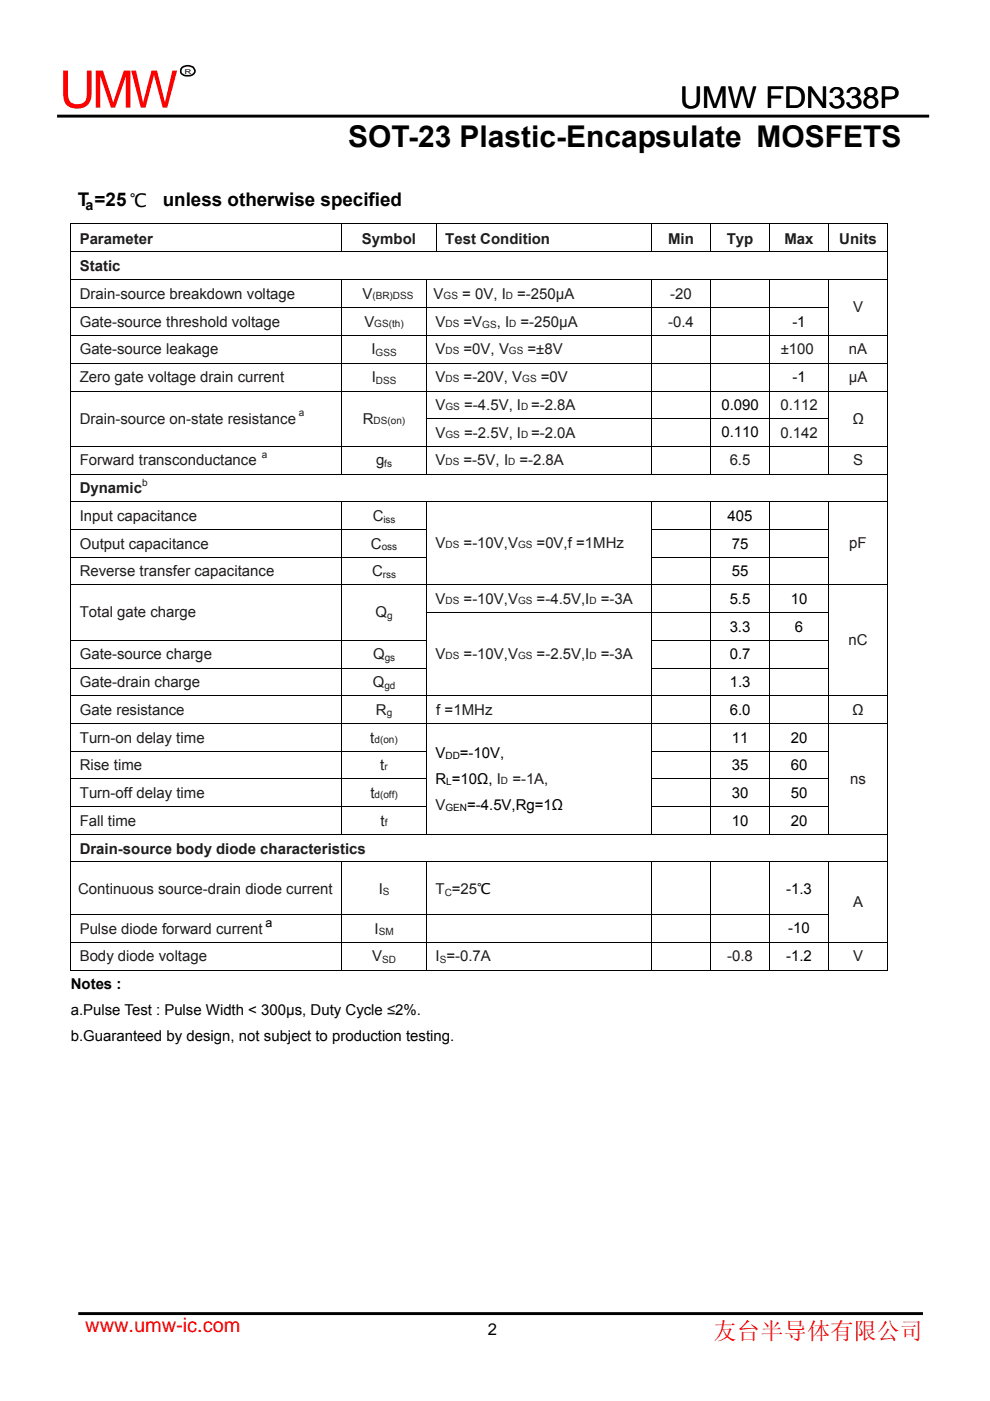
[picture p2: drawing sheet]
<svg xmlns="http://www.w3.org/2000/svg" width="210mm" height="297mm" viewBox="0 0 210 297" stroke-linecap="round" stroke-linejoin="round" font-family="sans-serif">
<g fill="#000">
<path d="M14.9 47.3h.2v.1h-.2zM188.2 47.3h.1v.1h-.1zM188.2 65.1h.1v.1h-.1zM14.9 88.7h.2v.1h-.2zM72.4 88.7h.2v.1h-.2zM188.2 88.7h.1v.1h-.1zM188.2 112.2h.1v.1h-.1zM188.2 118.1h.1v.1h-.1zM14.9 129.8h.2v.2h-.2zM72.4 129.8h.2v.2h-.2zM188.2 129.8h.1v.2h-.1zM188.2 135.7h.1v.1h-.1z"/>
<path d="M188.2 141.6h.1v.1h-.1zM188.2 159.2h.1v.1h-.1zM188.2 165h.1v.2h-.1zM188.2 170.9h.1v.2h-.1zM188.2 193.9h.1v.1h-.1zM188.2 205.6h.1v.2h-.1z"/>
</g>
<g fill="none" stroke="#000" stroke-width=".21">
<path d="M14.9 47.3h173.4M14.9 53.4h173.4M14.9 59.3h173.4M15 47.4v5.9M15 53.5v5.7M15 59.3v5.8M72.5 47.4v5.9M72.5 59.3v5.8M90.5 59.3v5.8M92.5 47.4v5.9M138.2 47.4v5.9M138.2 59.3v5.8"/>
<path d="M150.7 47.4v5.9M150.7 59.3v5.8M163.2 47.4v5.9M163.2 59.3v5.8M175.7 47.4v5.9M175.7 59.3v5.8M188.3 47.4v5.9M188.3 53.5v5.7M188.3 59.3v5.8M14.9 65.2h160.9M14.9 71.1h173.4M14.9 77h173.4"/>
<path d="M15 65.2v5.8M15 71.2v5.7M15 77.1v5.7M72.5 65.2v5.8M72.5 71.2v5.7M72.5 77.1v5.7M90.5 65.2v5.8M90.5 71.2v5.7M90.5 77.1v5.7M138.2 65.2v5.8M138.2 71.2v5.7M138.2 77.1v5.7"/>
<path d="M150.7 65.2v5.8M150.7 71.2v5.7M150.7 77.1v5.7M163.2 65.2v5.8M163.2 71.2v5.7M163.2 77.1v5.7M175.7 65.2v5.8M175.7 71.2v5.7M175.7 77.1v5.7M188.3 65.2v5.8M188.3 71.2v5.7M188.3 77.1v5.7"/>
<path d="M14.9 82.9h173.4M14.9 94.6h173.4M15 83v5.7M15 88.8v5.8M15 94.7v5.7M72.5 83v5.7M72.5 88.8v5.8M72.5 94.7v5.7M90.4 88.8h85.4M90.5 83v5.7M90.5 88.8v5.8M90.5 94.7v5.7"/>
<path d="M138.2 83v5.7M138.2 88.8v5.8M138.2 94.7v5.7M150.7 83v5.7M150.7 88.8v5.8M150.7 94.7v5.7M163.2 83v5.7M163.2 88.8v5.8M163.2 94.7v5.7M175.7 83v5.7M175.7 88.8v5.8M175.7 94.7v5.7"/>
<path d="M188.3 83v5.7M188.3 88.8v5.8M188.3 94.7v5.7M14.9 100.5h173.4M14.9 106.4h173.4M14.9 112.3h75.7M14.9 118.1h75.7M15 100.6v5.7M15 106.5v5.7M15 112.3v5.8M15 118.2v5.7M72.5 106.5v5.7"/>
<path d="M72.5 112.3v5.8M72.5 118.2v5.7M90.5 106.5v5.7M90.5 112.3v5.8M90.5 118.2v5.7M138.1 112.3h37.7M138.1 118.1h37.7M138.2 106.5v5.7M138.2 112.3v5.8M138.2 118.2v5.7M150.7 106.5v5.7M150.7 112.3v5.8"/>
<path d="M150.7 118.2v5.7M163.2 106.5v5.7M163.2 112.3v5.8M163.2 118.2v5.7M175.7 106.5v5.7M175.7 112.3v5.8M175.7 118.2v5.7M188.3 100.6v5.7M188.3 106.5v5.7M188.3 112.3v5.8M188.3 118.2v5.7M14.9 124h173.4"/>
<path d="M14.9 135.8h75.7M15 124.1v5.7M15 130v5.7M15 135.8v5.8M72.5 124.1v5.7M72.5 130v5.7M72.5 135.8v5.8M90.4 129.9h85.4M90.5 124.1v5.7M90.5 130v5.7M90.5 135.8v5.8M138.1 135.8h37.7"/>
<path d="M138.2 124.1v5.7M138.2 130v5.7M138.2 135.8v5.8M150.7 124.1v5.7M150.7 130v5.7M150.7 135.8v5.8M163.2 124.1v5.7M163.2 130v5.7M163.2 135.8v5.8M175.7 124.1v5.7M175.7 130v5.7M175.7 135.8v5.8"/>
<path d="M188.3 124.1v5.7M188.3 130v5.7M188.3 135.8v5.8M14.9 141.6h75.7M14.9 147.5h173.4M14.9 153.4h173.4M14.9 159.2h75.7M15 141.7v5.7M15 147.6v5.7M15 153.5v5.7M15 159.3v5.7M72.5 141.7v5.7"/>
<path d="M72.5 147.6v5.7M72.5 153.5v5.7M72.5 159.3v5.7M90.5 141.7v5.7M90.5 147.6v5.7M90.5 153.5v5.7M90.5 159.3v5.7M138.1 141.6h37.7M138.1 159.2h37.7M138.2 141.7v5.7M138.2 147.6v5.7M138.2 153.5v5.7"/>
<path d="M138.2 159.3v5.7M150.7 141.7v5.7M150.7 147.6v5.7M150.7 153.5v5.7M150.7 159.3v5.7M163.2 141.7v5.7M163.2 147.6v5.7M163.2 153.5v5.7M163.2 159.3v5.7M175.7 141.7v5.7M175.7 147.6v5.7M175.7 153.5v5.7"/>
<path d="M175.7 159.3v5.7M188.3 141.7v5.7M188.3 147.6v5.7M188.3 153.5v5.7M188.3 159.3v5.7M14.9 165.1h75.7M14.9 171h75.7M14.9 176.9h173.4M15 165.2v5.7M15 171.1v5.7M15 177v5.7M72.5 165.2v5.7"/>
<path d="M72.5 171.1v5.7M90.5 165.2v5.7M90.5 171.1v5.7M138.1 165.1h37.7M138.1 171h37.7M138.2 165.2v5.7M138.2 171.1v5.7M150.7 165.2v5.7M150.7 171.1v5.7M163.2 165.2v5.7M163.2 171.1v5.7M175.7 165.2v5.7"/>
<path d="M175.7 171.1v5.7M188.3 165.2v5.7M188.3 171.1v5.7M188.3 177v5.7M14.9 182.7h173.4M14.9 193.9h160.9M14.9 199.8h173.4M15 182.8v11.1M15 194v5.7M15 199.9v5.9M72.5 182.8v11.1M72.5 194v5.7"/>
<path d="M72.5 199.9v5.9M90.5 182.8v11.1M90.5 194v5.7M90.5 199.9v5.9M138.2 182.8v11.1M138.2 194v5.7M138.2 199.9v5.9M150.7 182.8v11.1M150.7 194v5.7M150.7 199.9v5.9M163.2 182.8v11.1M163.2 194v5.7"/>
<path d="M163.2 199.9v5.9M175.7 182.8v11.1M175.7 194v5.7M175.7 199.9v5.9M188.3 182.8v11.1M188.3 194v5.7M188.3 199.9v5.9M14.9 205.7h57.5M72.6 205.7h17.8M90.6 205.7h47.5M138.3 205.7h12.3M150.8 205.7h12.3"/>
<path d="M163.3 205.7h12.3M175.8 205.7h12.4"/>
</g>
<path d="M12.1 24.6h185M16.6 278.5h179.2" fill="none" stroke="#000" stroke-width=".62" stroke-linecap="butt"/>
<path d="M38.5 14.4a1.86 1.86 0 0 1 2.6 .1 1.07 1.07 0 0 1-.1 1.2 1.07 1.07 0 0 1-1.2 .4 1.1 1.1 0 0 1-1.2-.4 1.1 1.1 0 0 1-.1-1.3z" fill="none" stroke="#000" stroke-width=".35"/>
<text font-size="10.9" fill="#f00" x="12.6" y="22.8">UMW</text>
<g font-size="6.3">
<text x="144.3" y="22.9">UMW FDN338P</text>
<text x="73.9" y="31.2">SOT-23 Plastic-Encapsulate MOSFETS</text>
</g>
<text font-size="5" fill="#f00" x="151.3" y="283.9">友台半导体有限公司</text>
<text font-size="4.2" fill="#f00" x="18.1" y="282.4">www.umw-ic.com</text>
<g font-size="4">
<text x="16.5" y="43.7">T =25 ℃</text>
<text x="34.5" y="43.7">unless otherwise specified</text>
</g>
<text font-size="3.5" x="103.5" y="283">2</text>
<g font-size="3.2" fill="#1f1c1d">
<text x="16.9" y="51.6">Parameter</text>
<text x="76.8" y="51.6">Symbol</text>
<text x="94.4" y="51.6">Test Condition</text>
<text x="141.7" y="51.6">Min</text>
<text x="154.2" y="51.6">Typ</text>
<text x="166.4" y="51.6">Max</text>
<text x="178" y="51.6">Units</text>
<text x="16.9" y="57.5">Static</text>
<text x="16.9" y="63.3">Drain-source breakdown voltage</text>
<text x="76.9" y="63.3">V</text>
<text x="92" y="63.3">V</text>
<text x="98" y="63.3">= 0V, I</text>
<text x="109.7" y="63.3">=-250µA</text>
<text x="142.2" y="63.3">-20</text>
<text x="16.9" y="69.2">Gate-source threshold voltage</text>
<text x="77.3" y="69.2">V</text>
<text x="92.4" y="69.2">V</text>
<text x="98.3" y="69.2">=V</text>
<text x="105.3" y="69.2">, I</text>
<text x="110.4" y="69.2">=-250µA</text>
<text x="141.7" y="69.2">-0.4</text>
<text x="180.9" y="66.2">V</text>
<text x="16.9" y="75.1">Gate-source leakage</text>
<text x="78.8" y="75.1">I</text>
<text x="92.4" y="75.2">V</text>
<text x="98.3" y="75.2">=0V, V</text>
<text x="111.9" y="75.2">=±8V</text>
<text x="165.6" y="75">±100</text>
<text x="180" y="75.1">nA</text>
<text x="16.9" y="81.1">Zero gate voltage drain current</text>
<text x="78.9" y="81.1">I</text>
<text x="92.4" y="81.1">V</text>
<text x="98.3" y="81.1">=-20V, V</text>
<text x="114.7" y="81.1">=0V</text>
<text x="180" y="81.1">µA</text>
<text x="16.9" y="89.8">Drain-source on-state resistance</text>
<text x="77" y="89.8">R</text>
<text x="92.4" y="86.9">V</text>
<text x="98.4" y="86.9">=-4.5V, I =-2.8A</text>
<text x="165.5" y="86.9">0.112</text>
<text x="180.8" y="89.8">Ω</text>
<text x="92.4" y="92.8">V</text>
<text x="98.4" y="92.8">=-2.5V, I =-2.0A</text>
<text x="165.5" y="92.8">0.142</text>
<text x="16.9" y="98.7">Forward transconductance</text>
<text x="79.8" y="98.7">g</text>
<text x="92.4" y="98.7">V</text>
<text x="98.3" y="98.7">=-5V, I</text>
<text x="110.2" y="98.7">=-2.8A</text>
<text x="154.8" y="98.7">6.5</text>
<text x="180.9" y="98.7">S</text>
<text x="16.9" y="104.6">Dynamic</text>
<text x="16.9" y="110.4">Input capacitance</text>
<text x="79" y="110.4">C</text>
<text x="16.9" y="116.3">Output capacitance</text>
<text x="78.7" y="116.3">C</text>
<text x="92.4" y="116.2">V</text>
<text x="98.3" y="116.2">=-10V,V</text>
<text x="113.8" y="116.2">=0V,f =1MHz</text>
<text x="180.1" y="116.2">pF</text>
<text x="16.9" y="122.2">Reverse transfer capacitance</text>
<text x="78.9" y="122.2">C</text>
<text x="16.9" y="130.9">Total gate charge</text>
<text x="79.7" y="130.9">Q</text>
<text x="92.4" y="128">V</text>
<text x="98.3" y="128">=-10V,V</text>
<text x="113.8" y="128">=-4.5V,I</text>
<text x="127.4" y="128">=-3A</text>
<text x="180" y="136.8">nC</text>
<text x="16.9" y="139.8">Gate-source charge</text>
<text x="79.1" y="139.8">Q</text>
<text x="92.4" y="139.7">V</text>
<text x="98.3" y="139.7">=-10V,V</text>
<text x="113.8" y="139.7">=-2.5V,I</text>
<text x="127.4" y="139.7">=-3A</text>
<text x="16.9" y="145.7">Gate-drain charge</text>
<text x="79.1" y="145.7">Q</text>
<text x="16.9" y="151.5">Gate resistance</text>
<text x="79.7" y="151.5">R</text>
<text x="92.5" y="151.5">f =1MHz</text>
<text x="180.8" y="151.5">Ω</text>
<text x="16.9" y="157.4">Turn-on delay time</text>
<text x="78.5" y="157.4">t</text>
<text x="16.9" y="163.3">Rise time</text>
<text x="80.7" y="163.3">t</text>
<text x="108.7" y="166.2">=-1A,</text>
<text x="180.3" y="166.2">ns</text>
<text x="16.9" y="169.2">Turn-off delay time</text>
<text x="78.6" y="169.2">t</text>
<text x="92.4" y="171.7">V</text>
<text x="16.9" y="175">Fall time</text>
<text x="80.7" y="175">t</text>
<text x="16.9" y="181">Drain-source body diode characteristics</text>
<text x="16.6" y="189.4">Continuous source-drain diode current</text>
<text x="80.3" y="189.5">I</text>
<text x="92.4" y="189.6">T =25℃</text>
<text x="16.9" y="198">Pulse diode forward current</text>
<text x="79.4" y="198">I</text>
<text x="180.9" y="192.3">A</text>
<text x="16.9" y="203.8">Body diode voltage</text>
<text x="78.9" y="203.8">V</text>
<text x="92.4" y="203.8">I =-0.7A</text>
<text x="154.2" y="203.8">-0.8</text>
<text x="180.9" y="203.8">V</text>
</g>
<g font-size="3.2">
<text x="168.1" y="69.2">-1</text>
<text x="168.1" y="81">-1</text>
<text x="153" y="86.9">0.090</text>
<text x="153" y="92.7">0.110</text>
<text x="154.3" y="110.4">405</text>
<text x="155.2" y="116.3">75</text>
<text x="155.2" y="122.2">55</text>
<text x="154.8" y="128">5.5</text>
<text x="167.7" y="128">10</text>
<text x="154.8" y="133.9">3.3</text>
<text x="168.6" y="133.9">6</text>
<text x="154.8" y="139.8">0.7</text>
<text x="154.8" y="145.7">1.3</text>
<text x="154.8" y="151.5">6.0</text>
<text x="92.4" y="160.7">V</text>
<text x="97.5" y="160.7">=-10V,</text>
<text x="155.2" y="157.4">11</text>
<text x="167.7" y="157.4">20</text>
<text x="92.4" y="166.2">R =10Ω, I</text>
<text x="155.2" y="163.3">35</text>
<text x="167.7" y="163.3">60</text>
<text x="99.1" y="171.7">=-4.5V,Rg=1Ω</text>
<text x="155.2" y="169.2">30</text>
<text x="167.7" y="169.2">50</text>
<text x="155.2" y="175">10</text>
<text x="167.7" y="175">20</text>
<text x="166.8" y="189.5">-1.3</text>
<text x="167.2" y="197.9">-10</text>
<text x="166.8" y="203.8">-1.2</text>
<text x="15" y="209.7">Notes :</text>
<text x="15" y="215.1">a.Pulse Test : Pulse Width &lt; 300µs, Duty Cycle ≤2%.</text>
<text x="15" y="220.7">b.Guaranteed by design, not subject to production testing.</text>
</g>
<text font-size="3" x="18.2" y="44.4">a</text>
<text font-size="2.6" x="56.3" y="196.6">a</text>
<g font-size="2.1" fill="#1f1c1d">
<text x="79" y="63.3">(BR)DSS</text>
<text x="94.1" y="63.3">GS</text>
<text x="107.3" y="63.3">D</text>
<text x="79.4" y="69.2">GS(th)</text>
<text x="94.5" y="69.2">DS</text>
<text x="102.3" y="69.6">GS</text>
<text x="108" y="69.2">D</text>
<text x="79.7" y="75.5">GSS</text>
<text x="94.5" y="75.2">DS</text>
<text x="107.9" y="75.2">GS</text>
<text x="79.7" y="81.4">DSS</text>
<text x="94.5" y="81.1">DS</text>
<text x="110.8" y="81.1">GS</text>
<text x="63.4" y="88.3">a</text>
<text x="79.2" y="89.8">DS(on)</text>
<text x="94.5" y="86.9">GS</text>
<text x="110.5" y="86.9">D</text>
<text x="94.5" y="92.8">GS</text>
<text x="110.5" y="92.8">D</text>
<text x="55.5" y="97.1">a</text>
<text x="81.5" y="99.1">fs</text>
<text x="94.5" y="98.7">DS</text>
<text x="107.8" y="98.7">D</text>
<text x="30.1" y="103">b</text>
<text x="81.3" y="110.8">iss</text>
<text x="81" y="116.7">oss</text>
<text x="94.5" y="116.2">DS</text>
<text x="109.9" y="116.2">GS</text>
<text x="81.2" y="122.5">rss</text>
<text x="82.1" y="131.3">g</text>
<text x="94.5" y="128">DS</text>
<text x="109.9" y="128">GS</text>
<text x="125" y="128">D</text>
<text x="81.6" y="140.2">gs</text>
<text x="94.5" y="139.7">DS</text>
<text x="109.9" y="139.7">GS</text>
<text x="125" y="139.7">D</text>
<text x="81.5" y="146">gd</text>
<text x="82" y="151.9">g</text>
<text x="79.4" y="157.4">d(on)</text>
<text x="81.6" y="163.3">r</text>
<text x="106.3" y="166.2">D</text>
<text x="79.4" y="169.2">d(off)</text>
<text x="81.6" y="175">f</text>
<text x="81.2" y="189.8">S</text>
<text x="94.3" y="189.9">C</text>
<text x="80.3" y="198.3">SM</text>
<text x="81" y="204.2">SD</text>
<text x="93.3" y="204.2">S</text>
</g>
<g font-size="2.1">
<text x="94.5" y="161">DD</text>
<text x="94.7" y="166.5">L</text>
<text x="94.5" y="172">GEN</text>
</g>
<text font-size="1.4" x="39.1" y="15.6">R</text>
</svg>
